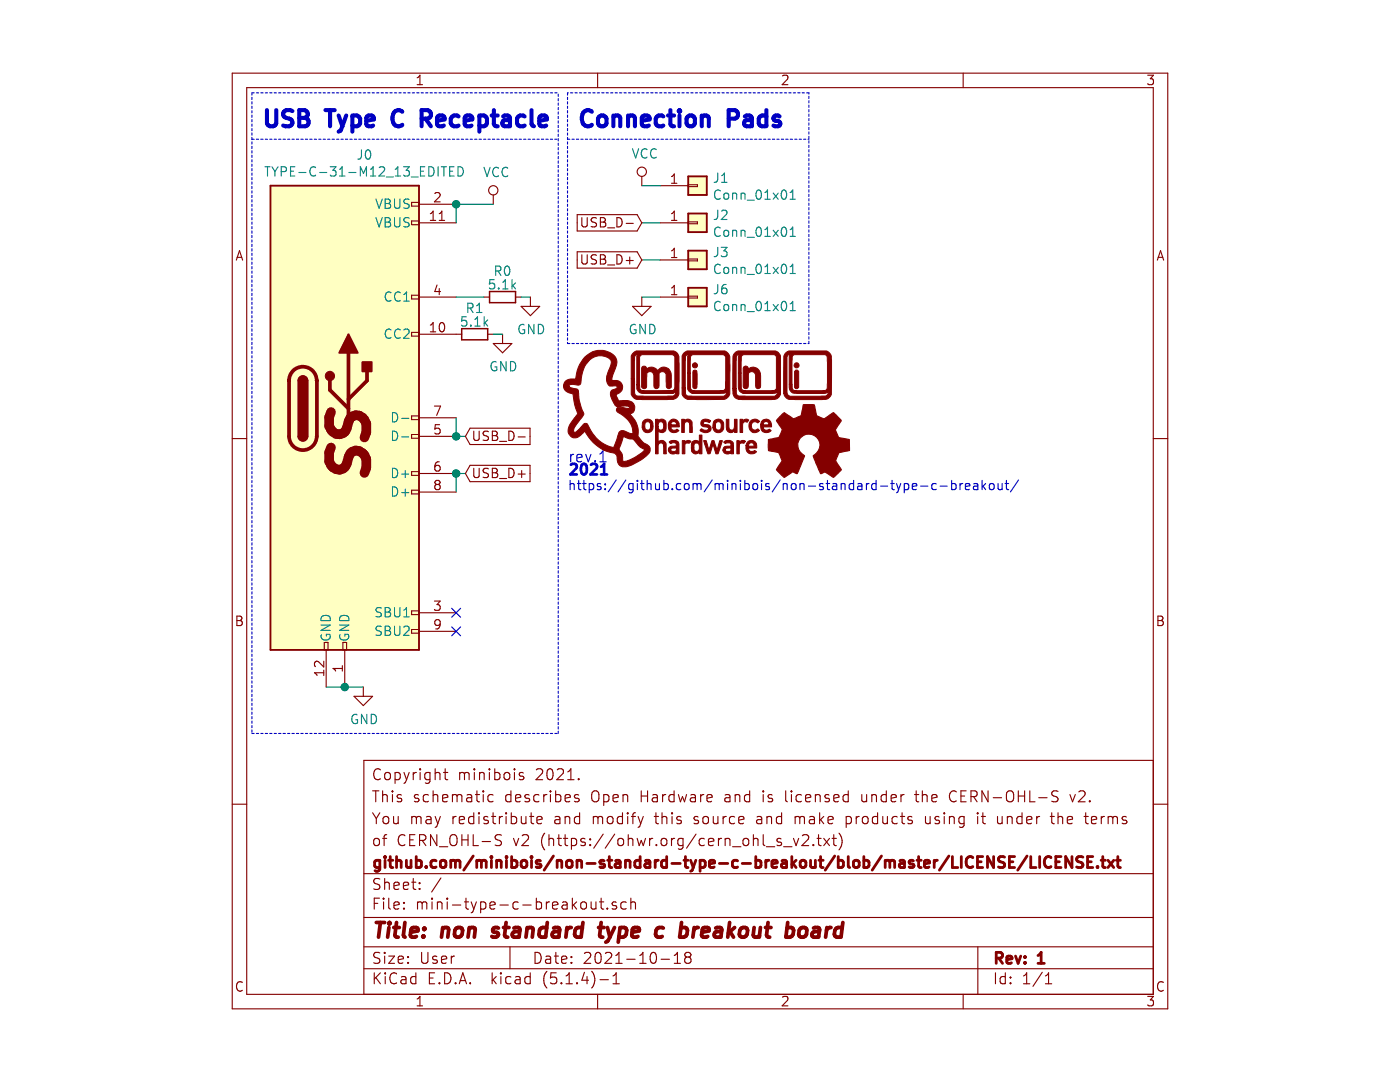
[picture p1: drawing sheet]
EESchema Schematic File Version 4
LIBS:mini-type-c-breakout-cache
EELAYER 30 0
EELAYER END
$Descr User 5827 5827
encoding utf-8
Sheet 1 1
Title "non standard type c breakout board"
Date "2021-10-18"
Rev "1"
Comp "github.com/minibois/non-standard-type-c-breakout/blob/master/LICENSE/LICENSE.txt"
Comment1 "of CERN_OHL-S v2 (https://ohwr.org/cern_ohl_s_v2.txt)"
Comment2 "You may redistribute and modify this source and make products using it under the terms"
Comment3 "This schematic describes Open Hardware and is licensed under the CERN-OHL-S v2."
Comment4 "Copyright minibois 2021. "
$EndDescr
Text Notes 2200 2650 0    50   ~ 0
https://github.com/minibois/non-standard-type-c-breakout/
Wire Wire Line
	1600 2650 1600 2550
Wire Wire Line
	1600 2550 1650 2550
Wire Wire Line
	1600 2350 1600 2250
Wire Wire Line
	1600 2350 1650 2350
$Comp
L Device:R_Small R1
U 1 1
P 1700 1800
F 0 "R1" V 1559 1800 50  0000 C CNN
F 1 "5.1k" V 1632 1800 50  0000 C CNN
F 2 "Resistor_SMD:R_0805_2012Metric" H 1700 1800 50  0001 C CNN
F 3 "~" H 1700 1800 50  0001 C CNN
	1    1700 1800
	0    1    1    0   
$EndComp
$Comp
L Device:R_Small R0
U 1 1
P 1850 1600
F 0 "R0" V 1709 1600 50  0000 C CNN
F 1 "5.1k" V 1782 1600 50  0000 C CNN
F 2 "Resistor_SMD:R_0805_2012Metric" H 1850 1600 50  0001 C CNN
F 3 "~" H 1850 1600 50  0001 C CNN
	1    1850 1600
	0    1    1    0   
$EndComp
Wire Wire Line
	1950 1600 2000 1600
$Comp
L power:GND #PWR0101
U 1 1
P 2000 1600
F 0 "#PWR0101" H 2000 1350 50  0001 C CNN
F 1 "GND" H 2005 1427 50  0000 C CNN
F 2 "" H 2000 1600 50  0001 C CNN
F 3 "" H 2000 1600 50  0001 C CNN
	1    2000 1600
	1    0    0    -1  
$EndComp
Wire Wire Line
	1800 1800 1850 1800
$Comp
L power:GND #PWR0102
U 1 1
P 1850 1800
F 0 "#PWR0102" H 1850 1550 50  0001 C CNN
F 1 "GND" H 1855 1627 50  0000 C CNN
F 2 "" H 1850 1800 50  0001 C CNN
F 3 "" H 1850 1800 50  0001 C CNN
	1    1850 1800
	1    0    0    -1  
$EndComp
Wire Wire Line
	1600 1200 1600 1100
$Comp
L power:VCC #PWR0103
U 1 1
P 1800 1100
F 0 "#PWR0103" H 1800 950 50  0001 C CNN
F 1 "VCC" H 1817 1273 50  0000 C CNN
F 2 "" H 1800 1100 50  0001 C CNN
F 3 "" H 1800 1100 50  0001 C CNN
	1    1800 1100
	1    0    0    -1  
$EndComp
Text GLabel 1650 2350 2    50   Input ~ 0
USB_D-
Text GLabel 1650 2550 2    50   Input ~ 0
USB_D+
NoConn ~ 1600 3300
NoConn ~ 1600 3400
$Comp
L power:GND #PWR0104
U 1 1
P 1100 3700
F 0 "#PWR0104" H 1100 3450 50  0001 C CNN
F 1 "GND" H 1105 3527 50  0000 C CNN
F 2 "" H 1100 3700 50  0001 C CNN
F 3 "" H 1100 3700 50  0001 C CNN
	1    1100 3700
	1    0    0    -1  
$EndComp
Text GLabel 2600 1200 0    50   Input ~ 0
USB_D-
Text GLabel 2600 1400 0    50   Input ~ 0
USB_D+
$Comp
L power:GND #PWR0105
U 1 1
P 2600 1600
F 0 "#PWR0105" H 2600 1350 50  0001 C CNN
F 1 "GND" H 2605 1427 50  0000 C CNN
F 2 "" H 2600 1600 50  0001 C CNN
F 3 "" H 2600 1600 50  0001 C CNN
	1    2600 1600
	1    0    0    -1  
$EndComp
$Comp
L power:VCC #PWR0106
U 1 1
P 2600 1000
F 0 "#PWR0106" H 2600 850 50  0001 C CNN
F 1 "VCC" H 2617 1173 50  0000 C CNN
F 2 "" H 2600 1000 50  0001 C CNN
F 3 "" H 2600 1000 50  0001 C CNN
	1    2600 1000
	1    0    0    -1  
$EndComp
Wire Wire Line
	2600 1000 2700 1000
Wire Wire Line
	2600 1200 2700 1200
Wire Wire Line
	2600 1400 2700 1400
Wire Wire Line
	2600 1600 2700 1600
$Comp
L Connector_Generic:Conn_01x01 J1
U 1 1
P 2900 1000
F 0 "J1" H 2980 1042 50  0000 L CNN
F 1 "Conn_01x01" H 2980 951 50  0000 L CNN
F 2 "TestPoint:TestPoint_Pad_1.0x1.0mm" H 2900 1000 50  0001 C CNN
F 3 "~" H 2900 1000 50  0001 C CNN
	1    2900 1000
	1    0    0    -1  
$EndComp
$Comp
L Connector_Generic:Conn_01x01 J2
U 1 1
P 2900 1200
F 0 "J2" H 2980 1242 50  0000 L CNN
F 1 "Conn_01x01" H 2980 1151 50  0000 L CNN
F 2 "TestPoint:TestPoint_Pad_1.0x1.0mm" H 2900 1200 50  0001 C CNN
F 3 "~" H 2900 1200 50  0001 C CNN
	1    2900 1200
	1    0    0    -1  
$EndComp
$Comp
L Connector_Generic:Conn_01x01 J3
U 1 1
P 2900 1400
F 0 "J3" H 2980 1442 50  0000 L CNN
F 1 "Conn_01x01" H 2980 1351 50  0000 L CNN
F 2 "TestPoint:TestPoint_Pad_1.0x1.0mm" H 2900 1400 50  0001 C CNN
F 3 "~" H 2900 1400 50  0001 C CNN
	1    2900 1400
	1    0    0    -1  
$EndComp
$Comp
L Connector_Generic:Conn_01x01 J6
U 1 1
P 2900 1600
F 0 "J6" H 2980 1642 50  0000 L CNN
F 1 "Conn_01x01" H 2980 1551 50  0000 L CNN
F 2 "TestPoint:TestPoint_Pad_1.0x1.0mm" H 2900 1600 50  0001 C CNN
F 3 "~" H 2900 1600 50  0001 C CNN
	1    2900 1600
	1    0    0    -1  
$EndComp
Connection ~ 1600 2550
Connection ~ 1600 2350
Wire Wire Line
	1000 3700 1100 3700
Wire Wire Line
	900  3700 1000 3700
Connection ~ 1000 3700
$Comp
L mini_random_library:TYPE-C-31-M12_13_EDITED J0
U 1 1
P 1000 2250
F 0 "J0" H 1107 3667 50  0000 C CNN
F 1 "TYPE-C-31-M12_13_EDITED" H 1107 3576 50  0000 C CNN
F 2 "mini-general-tweaks:HRO-TYPE-C-No-SHIELD" V 500 2300 50  0001 C CNN
F 3 "" H 1200 2300 50  0001 C CNN
	1    1000 2250
	1    0    0    -1  
$EndComp
Text Notes 550  700  0    87   ~ 17
USB Type C Receptacle
Wire Wire Line
	1600 1600 1750 1600
Wire Wire Line
	1600 1100 1800 1100
Connection ~ 1600 1100
Text Notes 2250 700  0    87   ~ 17
Connection Pads
Wire Notes Line
	2200 500  2200 1850
Wire Notes Line
	2200 1850 3500 1850
Wire Notes Line
	3500 1850 3500 500 
Wire Notes Line
	3500 500  2200 500 
Wire Notes Line
	2200 750  3500 750 
Wire Notes Line
	500  500  500  3950
Wire Notes Line
	500  3950 2150 3950
Wire Notes Line
	2150 3950 2150 500 
Wire Notes Line
	500  500  2150 500 
Wire Notes Line
	500  750  2150 750 
$Comp
L mini_random_library:OSHW-Text-Logo #G?
U 1 1
P 2950 2350
F 0 "#G?" H 2950 2287 60  0001 C CNN
F 1 "OSHW-Text-Logo" H 2950 2413 60  0001 C CNN
F 2 "" H 2950 2350 39  0001 C CNN
F 3 "" H 2950 2350 39  0001 C CNN
	1    2950 2350
	1    0    0    -1  
$EndComp
$Comp
L Graphic:Logo_Open_Hardware_Small #LOGO?
U 1 1
P 3500 2400
F 0 "#LOGO?" H 3500 2675 50  0001 C CNN
F 1 "Logo_Open_Hardware_Small" H 3500 2175 50  0001 C CNN
F 2 "" H 3500 2400 50  0001 C CNN
F 3 "~" H 3500 2400 50  0001 C CNN
	1    3500 2400
	1    0    0    -1  
$EndComp
$Comp
L mini_random_library:MiniLogo #G?
U 1 1
P 2900 2200
F 0 "#G?" H 2900 1917 60  0001 C CNN
F 1 "MiniLogo" H 2900 2483 60  0001 C CNN
F 2 "" H 2900 2200 50  0001 C CNN
F 3 "" H 2900 2200 50  0001 C CNN
	1    2900 2200
	1    0    0    -1  
$EndComp
Text Notes 2200 2570 0    57   ~ 11
2021
Text Notes 2200 2500 0    59   ~ 0
rev.1
$EndSCHEMATC
